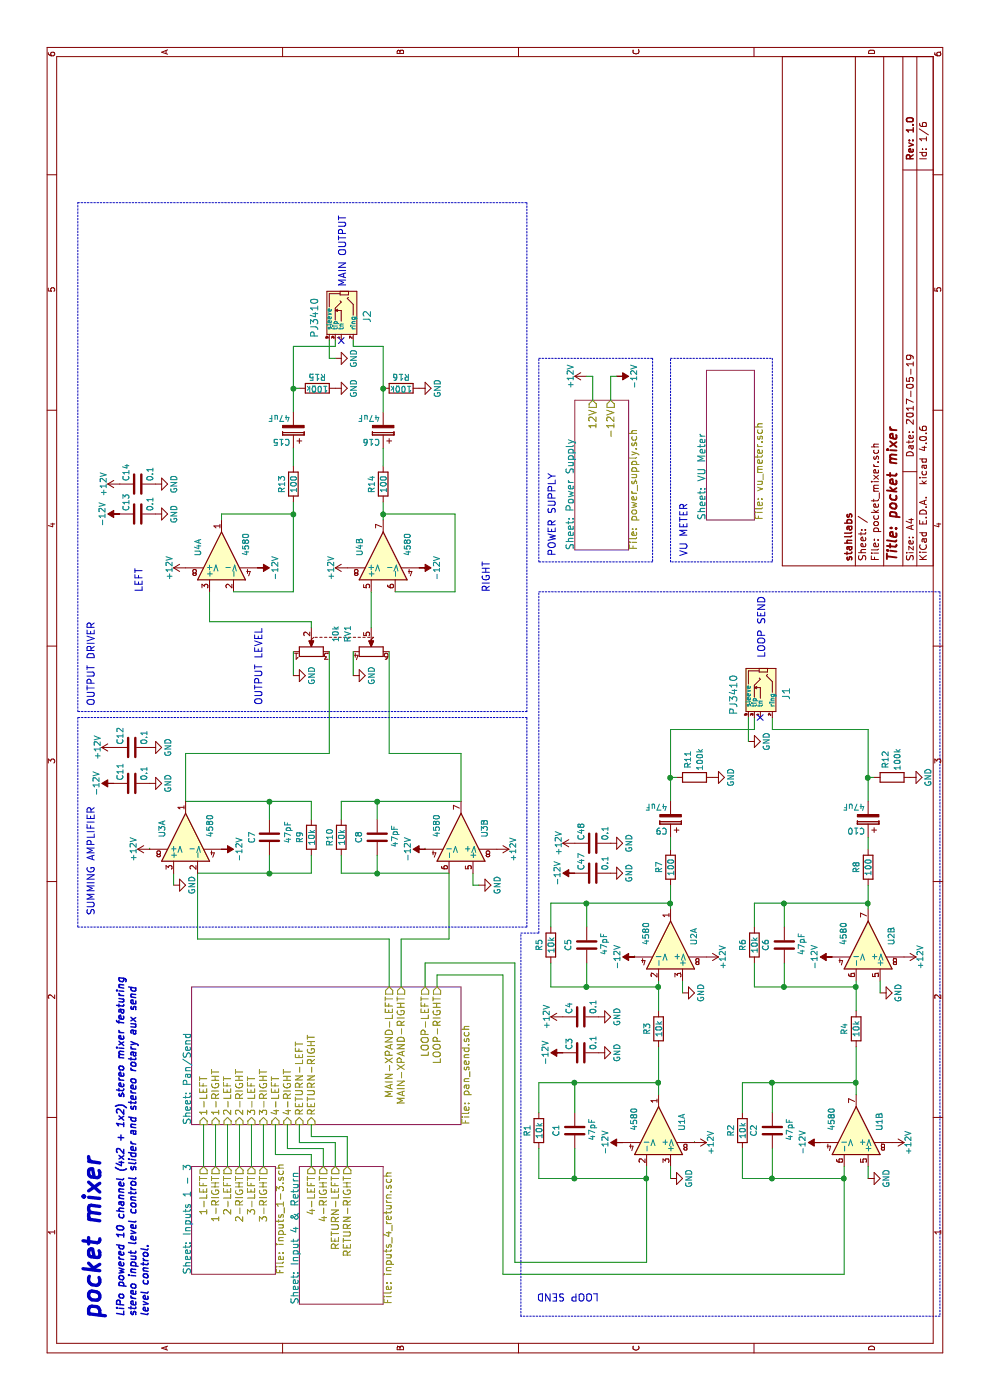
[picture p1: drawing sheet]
EESchema Schematic File Version 4
LIBS:pocket_mixer-cache
EELAYER 26 0
EELAYER END
$Descr A4 11693 8268
encoding utf-8
Sheet 1 6
Title "pocket mixer"
Date "2017-05-19"
Rev "1.0"
Comp "stahllabs"
Comment1 ""
Comment2 ""
Comment3 ""
Comment4 ""
$EndDescr
$Comp
L pocket_mixer-rescue:C C8
U 1 1
P 4700 3150
F 0 "C8" V 4850 3100 50  0000 L CNN
F 1 "47pF" V 4550 3050 50  0000 L CNN
F 2 "Capacitors_SMD:C_1206" H 4738 3000 50  0001 C CNN
F 3 "" H 4700 3150 50  0001 C CNN
	1    4700 3150
	0    -1   -1   0   
$EndComp
$Comp
L pocket_mixer-rescue:R R10
U 1 1
P 4700 2850
F 0 "R10" V 4600 2850 50  0000 C CNN
F 1 "10k" V 4700 2850 50  0000 C CNN
F 2 "Resistors_SMD:R_1206" V 4630 2850 50  0001 C CNN
F 3 "" H 4700 2850 50  0001 C CNN
	1    4700 2850
	0    1    1    0   
$EndComp
$Comp
L pocket_mixer-rescue:GND #PWR01
U 1 1
P 4300 4000
F 0 "#PWR01" H 4300 3750 50  0001 C CNN
F 1 "GND" H 4300 3850 50  0000 C CNN
F 2 "" H 4300 4000 50  0001 C CNN
F 3 "" H 4300 4000 50  0001 C CNN
	1    4300 4000
	1    0    0    -1  
$EndComp
Text Notes 4050 800  0    60   ~ 0
SUMMING AMPLIFIER
$Comp
L pocket_mixer-rescue:C C7
U 1 1
P 4700 2250
F 0 "C7" V 4550 2200 50  0000 L CNN
F 1 "47pF" V 4850 2200 50  0000 L CNN
F 2 "Capacitors_SMD:C_1206" H 4738 2100 50  0001 C CNN
F 3 "" H 4700 2250 50  0001 C CNN
	1    4700 2250
	0    1    1    0   
$EndComp
$Comp
L pocket_mixer-rescue:R R9
U 1 1
P 4700 2600
F 0 "R9" V 4600 2600 50  0000 C CNN
F 1 "10k" V 4700 2600 50  0000 C CNN
F 2 "Resistors_SMD:R_1206" V 4630 2600 50  0001 C CNN
F 3 "" H 4700 2600 50  0001 C CNN
	1    4700 2600
	0    1    1    0   
$EndComp
$Comp
L pocket_mixer-rescue:GND #PWR02
U 1 1
P 4300 1450
F 0 "#PWR02" H 4300 1200 50  0001 C CNN
F 1 "GND" H 4300 1300 50  0000 C CNN
F 2 "" H 4300 1450 50  0001 C CNN
F 3 "" H 4300 1450 50  0001 C CNN
	1    4300 1450
	1    0    0    -1  
$EndComp
$Comp
L pocket_mixer-rescue:GND #PWR03
U 1 1
P 5150 1250
F 0 "#PWR03" H 5150 1000 50  0001 C CNN
F 1 "GND" H 5150 1100 50  0000 C CNN
F 2 "" H 5150 1250 50  0001 C CNN
F 3 "" H 5150 1250 50  0001 C CNN
	1    5150 1250
	1    0    0    -1  
$EndComp
$Comp
L pocket_mixer-rescue:GND #PWR04
U 1 1
P 5450 1250
F 0 "#PWR04" H 5450 1000 50  0001 C CNN
F 1 "GND" H 5450 1100 50  0000 C CNN
F 2 "" H 5450 1250 50  0001 C CNN
F 3 "" H 5450 1250 50  0001 C CNN
	1    5450 1250
	1    0    0    -1  
$EndComp
$Comp
L pocket_mixer-rescue:C C11
U 1 1
P 5150 1100
F 0 "C11" H 5175 1200 50  0000 L CNN
F 1 "0.1" H 5175 1000 50  0000 L CNN
F 2 "Capacitors_SMD:C_1206" H 5188 950 50  0001 C CNN
F 3 "" H 5150 1100 50  0001 C CNN
	1    5150 1100
	1    0    0    -1  
$EndComp
$Comp
L pocket_mixer-rescue:C C12
U 1 1
P 5450 1100
F 0 "C12" H 5475 1200 50  0000 L CNN
F 1 "0.1" H 5475 1000 50  0000 L CNN
F 2 "Capacitors_SMD:C_1206" H 5488 950 50  0001 C CNN
F 3 "" H 5450 1100 50  0001 C CNN
	1    5450 1100
	1    0    0    -1  
$EndComp
Wire Wire Line
	4400 3750 3850 3750
Wire Wire Line
	4400 3950 4300 3950
Wire Wire Line
	4300 3950 4300 4000
Wire Wire Line
	4550 3150 4400 3150
Wire Wire Line
	4400 2850 4400 3150
Wire Wire Line
	4400 2850 4550 2850
Connection ~ 4400 3150
Wire Wire Line
	4850 3150 5000 3150
Wire Wire Line
	5000 2850 5000 3150
Wire Wire Line
	4850 2850 5000 2850
Connection ~ 5000 3150
Wire Notes Line
	3950 650  3950 4400
Wire Notes Line
	3950 4400 5700 4400
Wire Notes Line
	5700 4400 5700 650 
Wire Notes Line
	5700 650  3950 650 
Wire Wire Line
	4400 1650 4400 2250
Wire Wire Line
	4400 2250 4550 2250
Wire Wire Line
	4850 2250 5000 2250
Wire Wire Line
	5000 1550 5000 2250
Wire Wire Line
	5000 2600 4850 2600
Connection ~ 5000 2250
Wire Wire Line
	4400 2600 4550 2600
Connection ~ 4400 2250
Wire Wire Line
	4300 1450 4400 1450
Wire Wire Line
	3850 1650 4400 1650
$Sheet
S 1050 1600 900  700 
U 592186CB
F0 "Inputs 1 - 3" 60
F1 "inputs_1-3.sch" 60
F2 "1-LEFT" O R 1950 1700 60 
F3 "1-RIGHT" O R 1950 1800 60 
F4 "2-LEFT" O R 1950 1900 60 
F5 "2-RIGHT" O R 1950 2000 60 
F6 "3-LEFT" O R 1950 2100 60 
F7 "3-RIGHT" O R 1950 2200 60 
$EndSheet
$Sheet
S 2300 1600 1150 2250
U 591F6244
F0 "Pan/Send" 60
F1 "pan_send.sch" 60
F2 "1-RIGHT" I L 2300 1800 60 
F3 "1-LEFT" I L 2300 1700 60 
F4 "2-RIGHT" I L 2300 2000 60 
F5 "2-LEFT" I L 2300 1900 60 
F6 "3-RIGHT" I L 2300 2200 60 
F7 "3-LEFT" I L 2300 2100 60 
F8 "4-RIGHT" I L 2300 2400 60 
F9 "4-LEFT" I L 2300 2300 60 
F10 "LOOP-RIGHT" O R 3450 3650 60 
F11 "LOOP-LEFT" O R 3450 3550 60 
F12 "MAIN-XPAND-RIGHT" O R 3450 3350 60 
F13 "MAIN-XPAND-LEFT" O R 3450 3250 60 
F14 "RETURN-RIGHT" I L 2300 2600 60 
F15 "RETURN-LEFT" I L 2300 2500 60 
$EndSheet
Wire Wire Line
	1950 1700 2300 1700
Wire Wire Line
	1950 1800 2300 1800
Wire Wire Line
	1950 1900 2300 1900
Wire Wire Line
	1950 2000 2300 2000
Wire Wire Line
	1950 2100 2300 2100
Wire Wire Line
	1950 2200 2300 2200
$Sheet
S 800  2500 1150 700 
U 5923A7E9
F0 "Input 4 & Return" 60
F1 "inputs_4_return.sch" 60
F2 "4-LEFT" O R 1950 2600 60 
F3 "4-RIGHT" O R 1950 2700 60 
F4 "RETURN-LEFT" O R 1950 2800 60 
F5 "RETURN-RIGHT" O R 1950 2900 60 
$EndSheet
Wire Wire Line
	1950 2600 2050 2600
Wire Wire Line
	2050 2600 2050 2300
Wire Wire Line
	2050 2300 2300 2300
Wire Wire Line
	1950 2700 2100 2700
Wire Wire Line
	2100 2700 2100 2400
Wire Wire Line
	2100 2400 2300 2400
Wire Wire Line
	1950 2800 2150 2800
Wire Wire Line
	2150 2800 2150 2500
Wire Wire Line
	2150 2500 2300 2500
Wire Wire Line
	1950 2900 2200 2900
Wire Wire Line
	2200 2900 2200 2600
Wire Wire Line
	2200 2600 2300 2600
Wire Wire Line
	3850 3250 3850 1650
Wire Wire Line
	3450 3350 3850 3350
Wire Wire Line
	3450 3250 3850 3250
Wire Wire Line
	3850 3350 3850 3750
Wire Wire Line
	5000 1550 5400 1550
Wire Wire Line
	5000 3850 5400 3850
$Comp
L pocket_mixer-rescue:POT_Dual RV1
U 1 1
P 6350 2850
F 0 "RV1" V 6400 2900 50  0000 C CNN
F 1 "10k" V 6300 2900 50  0000 C CNN
F 2 "stahllabs:RS451121400A" H 6600 2775 50  0001 C CNN
F 3 "" H 6600 2775 50  0001 C CNN
	1    6350 2850
	0    1    1    0   
$EndComp
$Comp
L pocket_mixer-rescue:C C13
U 1 1
P 7400 1150
F 0 "C13" H 7425 1250 50  0000 L CNN
F 1 "0.1" H 7425 1050 50  0000 L CNN
F 2 "Capacitors_SMD:C_1206" H 7438 1000 50  0001 C CNN
F 3 "" H 7400 1150 50  0001 C CNN
	1    7400 1150
	1    0    0    -1  
$EndComp
$Comp
L pocket_mixer-rescue:C C14
U 1 1
P 7650 1150
F 0 "C14" H 7675 1250 50  0000 L CNN
F 1 "0.1" H 7675 1050 50  0000 L CNN
F 2 "Capacitors_SMD:C_1206" H 7688 1000 50  0001 C CNN
F 3 "" H 7650 1150 50  0001 C CNN
	1    7650 1150
	1    0    0    -1  
$EndComp
$Comp
L pocket_mixer-rescue:GND #PWR05
U 1 1
P 7400 1300
F 0 "#PWR05" H 7400 1050 50  0001 C CNN
F 1 "GND" H 7400 1150 50  0000 C CNN
F 2 "" H 7400 1300 50  0001 C CNN
F 3 "" H 7400 1300 50  0001 C CNN
	1    7400 1300
	1    0    0    -1  
$EndComp
$Comp
L pocket_mixer-rescue:GND #PWR06
U 1 1
P 7650 1300
F 0 "#PWR06" H 7650 1050 50  0001 C CNN
F 1 "GND" H 7650 1150 50  0000 C CNN
F 2 "" H 7650 1300 50  0001 C CNN
F 3 "" H 7650 1300 50  0001 C CNN
	1    7650 1300
	1    0    0    -1  
$EndComp
Text Notes 9300 2900 0    60   ~ 0
MAIN OUTPUT
Wire Notes Line
	5750 650  10000 650 
Wire Notes Line
	10000 650  10000 4400
Wire Notes Line
	10000 4400 5750 4400
Wire Notes Line
	5750 4400 5750 650 
Text Notes 5800 800  0    60   ~ 0
OUTPUT DRIVER
Text Notes 700  1250 0    60   Italic 12
LiPo powered 10 channel (4x2 + 1x2) stereo mixer featuring\nstereo input level control slider and stereo rotary aux send\nlevel control.
Text Notes 2050 850  2    139  Italic 28
pocket mixer
$Comp
L pocket_mixer-rescue:4558 U1
U 1 1
P 2250 5500
F 0 "U1" H 2250 5700 50  0000 L CNN
F 1 "4580" H 2250 5300 50  0000 L CNN
F 2 "Housings_SOIC:SOIC-8_3.9x4.9mm_Pitch1.27mm" H 2250 5500 50  0001 C CNN
F 3 "" H 2250 5500 50  0001 C CNN
F 4 "NJM4580E-TE1" H 2250 5500 60  0001 C CNN "MFN"
	1    2250 5500
	1    0    0    1   
$EndComp
$Comp
L pocket_mixer-rescue:C C1
U 1 1
P 2250 4800
F 0 "C1" V 2400 4750 50  0000 L CNN
F 1 "47pF" V 2100 4700 50  0000 L CNN
F 2 "Capacitors_SMD:C_1206" H 2288 4650 50  0001 C CNN
F 3 "" H 2250 4800 50  0001 C CNN
	1    2250 4800
	0    -1   -1   0   
$EndComp
$Comp
L pocket_mixer-rescue:R R1
U 1 1
P 2250 4500
F 0 "R1" V 2150 4500 50  0000 C CNN
F 1 "10k" V 2250 4500 50  0000 C CNN
F 2 "Resistors_SMD:R_1206" V 2180 4500 50  0001 C CNN
F 3 "" H 2250 4500 50  0001 C CNN
	1    2250 4500
	0    1    1    0   
$EndComp
Wire Wire Line
	1150 5400 1850 5400
Wire Wire Line
	1850 4500 1850 4800
Wire Wire Line
	1850 4800 2100 4800
Wire Wire Line
	2550 5500 2650 5500
Wire Wire Line
	2650 4500 2650 4800
Wire Wire Line
	2650 4800 2400 4800
Wire Wire Line
	2100 4500 1850 4500
Connection ~ 1850 4800
Wire Wire Line
	2400 4500 2650 4500
Connection ~ 2650 4800
$Comp
L pocket_mixer-rescue:GND #PWR07
U 1 1
P 1850 5600
F 0 "#PWR07" H 1850 5350 50  0001 C CNN
F 1 "GND" H 1850 5450 50  0000 C CNN
F 2 "" H 1850 5600 50  0001 C CNN
F 3 "" H 1850 5600 50  0001 C CNN
	1    1850 5600
	1    0    0    -1  
$EndComp
Wire Wire Line
	1950 5600 1850 5600
Connection ~ 1850 5400
$Comp
L pocket_mixer-rescue:R R3
U 1 1
P 3100 5500
F 0 "R3" V 3000 5500 50  0000 C CNN
F 1 "10k" V 3100 5500 50  0000 C CNN
F 2 "Resistors_SMD:R_1206" V 3030 5500 50  0001 C CNN
F 3 "" H 3100 5500 50  0001 C CNN
	1    3100 5500
	0    1    1    0   
$EndComp
Connection ~ 2650 5500
$Comp
L pocket_mixer-rescue:4558 U1
U 2 1
P 2250 7150
F 0 "U1" H 2250 7350 50  0000 L CNN
F 1 "4580" H 2250 6950 50  0000 L CNN
F 2 "Housings_SOIC:SOIC-8_3.9x4.9mm_Pitch1.27mm" H 2250 7150 50  0001 C CNN
F 3 "" H 2250 7150 50  0001 C CNN
F 4 "NJM4580E-TE1" H 2250 7150 60  0001 C CNN "MFN"
	2    2250 7150
	1    0    0    1   
$EndComp
$Comp
L pocket_mixer-rescue:GND #PWR08
U 1 1
P 1850 7250
F 0 "#PWR08" H 1850 7000 50  0001 C CNN
F 1 "GND" H 1850 7100 50  0000 C CNN
F 2 "" H 1850 7250 50  0001 C CNN
F 3 "" H 1850 7250 50  0001 C CNN
	1    1850 7250
	1    0    0    -1  
$EndComp
Wire Wire Line
	1950 7250 1850 7250
Wire Wire Line
	1050 7050 1850 7050
$Comp
L pocket_mixer-rescue:C C2
U 1 1
P 2250 6450
F 0 "C2" V 2400 6400 50  0000 L CNN
F 1 "47pF" V 2100 6350 50  0000 L CNN
F 2 "Capacitors_SMD:C_1206" H 2288 6300 50  0001 C CNN
F 3 "" H 2250 6450 50  0001 C CNN
	1    2250 6450
	0    -1   -1   0   
$EndComp
$Comp
L pocket_mixer-rescue:R R2
U 1 1
P 2250 6200
F 0 "R2" V 2150 6200 50  0000 C CNN
F 1 "10k" V 2250 6200 50  0000 C CNN
F 2 "Resistors_SMD:R_1206" V 2180 6200 50  0001 C CNN
F 3 "" H 2250 6200 50  0001 C CNN
	1    2250 6200
	0    1    1    0   
$EndComp
Wire Wire Line
	1850 6200 1850 6450
Wire Wire Line
	1850 6450 2100 6450
Connection ~ 1850 7050
Wire Wire Line
	1850 6200 2100 6200
Connection ~ 1850 6450
Wire Wire Line
	2400 6200 2650 6200
Wire Wire Line
	2650 6200 2650 6450
Wire Wire Line
	2550 7150 2650 7150
Wire Wire Line
	2400 6450 2650 6450
Connection ~ 2650 6450
$Comp
L pocket_mixer-rescue:R R4
U 1 1
P 3100 7150
F 0 "R4" V 3000 7150 50  0000 C CNN
F 1 "10k" V 3100 7150 50  0000 C CNN
F 2 "Resistors_SMD:R_1206" V 3030 7150 50  0001 C CNN
F 3 "" H 3100 7150 50  0001 C CNN
	1    3100 7150
	0    1    1    0   
$EndComp
Connection ~ 2650 7150
$Comp
L pocket_mixer-rescue:GND #PWR09
U 1 1
P 2900 5000
F 0 "#PWR09" H 2900 4750 50  0001 C CNN
F 1 "GND" H 2900 4850 50  0000 C CNN
F 2 "" H 2900 5000 50  0001 C CNN
F 3 "" H 2900 5000 50  0001 C CNN
	1    2900 5000
	1    0    0    -1  
$EndComp
$Comp
L pocket_mixer-rescue:GND #PWR010
U 1 1
P 3200 5000
F 0 "#PWR010" H 3200 4750 50  0001 C CNN
F 1 "GND" H 3200 4850 50  0000 C CNN
F 2 "" H 3200 5000 50  0001 C CNN
F 3 "" H 3200 5000 50  0001 C CNN
	1    3200 5000
	1    0    0    -1  
$EndComp
$Comp
L pocket_mixer-rescue:C C3
U 1 1
P 2900 4850
F 0 "C3" H 2925 4950 50  0000 L CNN
F 1 "0.1" H 2925 4750 50  0000 L CNN
F 2 "Capacitors_SMD:C_1206" H 2938 4700 50  0001 C CNN
F 3 "" H 2900 4850 50  0001 C CNN
	1    2900 4850
	1    0    0    -1  
$EndComp
$Comp
L pocket_mixer-rescue:C C4
U 1 1
P 3200 4850
F 0 "C4" H 3225 4950 50  0000 L CNN
F 1 "0.1" H 3225 4750 50  0000 L CNN
F 2 "Capacitors_SMD:C_1206" H 3238 4700 50  0001 C CNN
F 3 "" H 3200 4850 50  0001 C CNN
	1    3200 4850
	1    0    0    -1  
$EndComp
Wire Wire Line
	3450 3550 3650 3550
Wire Wire Line
	3650 3550 3650 4300
Wire Wire Line
	3650 4300 1150 4300
Wire Wire Line
	1150 4300 1150 5400
Wire Wire Line
	3450 3650 3550 3650
Wire Wire Line
	3550 3650 3550 4200
Wire Wire Line
	3550 4200 1050 4200
Wire Wire Line
	1050 4200 1050 7050
$Comp
L pocket_mixer-rescue:4558 U2
U 1 1
P 3800 5600
F 0 "U2" H 3800 5800 50  0000 L CNN
F 1 "4580" H 3800 5400 50  0000 L CNN
F 2 "Housings_SOIC:SOIC-8_3.9x4.9mm_Pitch1.27mm" H 3800 5600 50  0001 C CNN
F 3 "" H 3800 5600 50  0001 C CNN
F 4 "NJM4580E-TE1" H 3800 5600 60  0001 C CNN "MFN"
	1    3800 5600
	1    0    0    1   
$EndComp
Wire Wire Line
	3250 5500 3450 5500
$Comp
L pocket_mixer-rescue:GND #PWR011
U 1 1
P 3400 5700
F 0 "#PWR011" H 3400 5450 50  0001 C CNN
F 1 "GND" H 3400 5550 50  0000 C CNN
F 2 "" H 3400 5700 50  0001 C CNN
F 3 "" H 3400 5700 50  0001 C CNN
	1    3400 5700
	1    0    0    -1  
$EndComp
Wire Wire Line
	3400 5700 3500 5700
$Comp
L pocket_mixer-rescue:C C5
U 1 1
P 3800 4900
F 0 "C5" V 3950 4850 50  0000 L CNN
F 1 "47pF" V 3650 4800 50  0000 L CNN
F 2 "Capacitors_SMD:C_1206" H 3838 4750 50  0001 C CNN
F 3 "" H 3800 4900 50  0001 C CNN
	1    3800 4900
	0    -1   -1   0   
$EndComp
$Comp
L pocket_mixer-rescue:R R5
U 1 1
P 3800 4600
F 0 "R5" V 3700 4600 50  0000 C CNN
F 1 "10k" V 3800 4600 50  0000 C CNN
F 2 "Resistors_SMD:R_1206" V 3730 4600 50  0001 C CNN
F 3 "" H 3800 4600 50  0001 C CNN
	1    3800 4600
	0    1    1    0   
$EndComp
Wire Wire Line
	3450 4600 3450 4900
Wire Wire Line
	3450 4900 3650 4900
Connection ~ 3450 5500
Wire Wire Line
	3450 4600 3650 4600
Connection ~ 3450 4900
Wire Wire Line
	3950 4900 4150 4900
Wire Wire Line
	4150 4600 4150 4900
Wire Wire Line
	3950 4600 4150 4600
Connection ~ 4150 4900
$Comp
L pocket_mixer-rescue:4558 U2
U 2 1
P 3800 7250
F 0 "U2" H 3800 7450 50  0000 L CNN
F 1 "4580" H 3800 7050 50  0000 L CNN
F 2 "Housings_SOIC:SOIC-8_3.9x4.9mm_Pitch1.27mm" H 3800 7250 50  0001 C CNN
F 3 "" H 3800 7250 50  0001 C CNN
F 4 "NJM4580E-TE1" H 3800 7250 60  0001 C CNN "MFN"
	2    3800 7250
	1    0    0    1   
$EndComp
Wire Wire Line
	3250 7150 3450 7150
$Comp
L pocket_mixer-rescue:GND #PWR012
U 1 1
P 3400 7350
F 0 "#PWR012" H 3400 7100 50  0001 C CNN
F 1 "GND" H 3400 7200 50  0000 C CNN
F 2 "" H 3400 7350 50  0001 C CNN
F 3 "" H 3400 7350 50  0001 C CNN
	1    3400 7350
	1    0    0    -1  
$EndComp
Wire Wire Line
	3500 7350 3400 7350
$Comp
L pocket_mixer-rescue:C C6
U 1 1
P 3800 6550
F 0 "C6" V 3950 6500 50  0000 L CNN
F 1 "47pF" V 3650 6450 50  0000 L CNN
F 2 "Capacitors_SMD:C_1206" H 3838 6400 50  0001 C CNN
F 3 "" H 3800 6550 50  0001 C CNN
	1    3800 6550
	0    -1   -1   0   
$EndComp
$Comp
L pocket_mixer-rescue:R R6
U 1 1
P 3800 6300
F 0 "R6" V 3700 6300 50  0000 C CNN
F 1 "10k" V 3800 6300 50  0000 C CNN
F 2 "Resistors_SMD:R_1206" V 3730 6300 50  0001 C CNN
F 3 "" H 3800 6300 50  0001 C CNN
	1    3800 6300
	0    1    1    0   
$EndComp
Wire Wire Line
	3450 6300 3450 6550
Wire Wire Line
	3450 6550 3650 6550
Connection ~ 3450 7150
Wire Wire Line
	3950 6550 4150 6550
Wire Wire Line
	4150 6300 4150 6550
Wire Wire Line
	3450 6300 3650 6300
Connection ~ 3450 6550
Wire Wire Line
	4150 6300 3950 6300
Connection ~ 4150 6550
Connection ~ 4150 5600
Wire Wire Line
	4100 5600 4150 5600
$Comp
L pocket_mixer-rescue:R R11
U 1 1
P 5200 5800
F 0 "R11" H 5050 5750 50  0000 C CNN
F 1 "100k" H 5050 5850 50  0000 C CNN
F 2 "Resistors_SMD:R_1206" V 5130 5800 50  0001 C CNN
F 3 "" H 5200 5800 50  0001 C CNN
	1    5200 5800
	-1   0    0    1   
$EndComp
$Comp
L pocket_mixer-rescue:R R12
U 1 1
P 5200 7450
F 0 "R12" H 5050 7400 50  0000 C CNN
F 1 "100k" H 5050 7500 50  0000 C CNN
F 2 "Resistors_SMD:R_1206" V 5130 7450 50  0001 C CNN
F 3 "" H 5200 7450 50  0001 C CNN
	1    5200 7450
	-1   0    0    1   
$EndComp
Wire Wire Line
	5000 5600 5200 5600
Wire Wire Line
	5200 5600 5200 5650
Wire Wire Line
	5200 7300 5200 7250
Wire Wire Line
	5000 7250 5200 7250
$Comp
L pocket_mixer-rescue:GND #PWR013
U 1 1
P 5200 5950
F 0 "#PWR013" H 5200 5700 50  0001 C CNN
F 1 "GND" H 5200 5800 50  0000 C CNN
F 2 "" H 5200 5950 50  0001 C CNN
F 3 "" H 5200 5950 50  0001 C CNN
	1    5200 5950
	1    0    0    -1  
$EndComp
$Comp
L pocket_mixer-rescue:GND #PWR014
U 1 1
P 5200 7600
F 0 "#PWR014" H 5200 7350 50  0001 C CNN
F 1 "GND" H 5200 7450 50  0000 C CNN
F 2 "" H 5200 7600 50  0001 C CNN
F 3 "" H 5200 7600 50  0001 C CNN
	1    5200 7600
	1    0    0    -1  
$EndComp
$Comp
L pocket_mixer-rescue:R R7
U 1 1
P 4450 5600
F 0 "R7" V 4350 5600 50  0000 C CNN
F 1 "100" V 4450 5600 50  0000 C CNN
F 2 "Resistors_SMD:R_1206" V 4380 5600 50  0001 C CNN
F 3 "" H 4450 5600 50  0001 C CNN
	1    4450 5600
	0    1    1    0   
$EndComp
Connection ~ 5200 5600
Connection ~ 5200 7250
Text Notes 6200 6400 0    60   ~ 0
LOOP SEND
Wire Wire Line
	5600 6450 5700 6450
Wire Wire Line
	5600 7250 5600 6450
$Comp
L pocket_mixer-rescue:GND #PWR015
U 1 1
P 5500 6250
F 0 "#PWR015" H 5500 6000 50  0001 C CNN
F 1 "GND" H 5500 6100 50  0000 C CNN
F 2 "" H 5500 6250 50  0001 C CNN
F 3 "" H 5500 6250 50  0001 C CNN
	1    5500 6250
	1    0    0    -1  
$EndComp
Wire Wire Line
	5700 6300 5600 6300
Wire Wire Line
	5600 6300 5600 5600
Connection ~ 4150 7250
$Comp
L pocket_mixer-rescue:PJ3410 J2
U 1 1
P 8850 2850
F 0 "J2" H 8650 3070 60  0000 C CNN
F 1 "PJ3410" H 8660 2630 60  0000 C CNN
F 2 "stahllabs:PJ3410" H 8880 3155 60  0001 C CNN
F 3 "https://www.thonk.co.uk/shop/pj3410/" H 8650 2550 21  0001 C BIN
	1    8850 2850
	-1   0    0    1   
$EndComp
$Comp
L pocket_mixer-rescue:PJ3410 J1
U 1 1
P 5700 6350
F 0 "J1" H 5500 6570 60  0000 C CNN
F 1 "PJ3410" H 5510 6130 60  0000 C CNN
F 2 "stahllabs:PJ3410" H 5730 6655 60  0001 C CNN
F 3 "https://www.thonk.co.uk/shop/pj3410/" H 5500 6050 21  0001 C BIN
	1    5700 6350
	-1   0    0    1   
$EndComp
$Comp
L pocket_mixer-rescue:4558 U3
U 2 1
P 4700 3850
F 0 "U3" H 4700 4050 50  0000 L CNN
F 1 "4580" H 4700 3650 50  0000 L CNN
F 2 "Housings_SOIC:SOIC-8_3.9x4.9mm_Pitch1.27mm" H 4700 3850 50  0001 C CNN
F 3 "" H 4700 3850 50  0001 C CNN
F 4 "NJM4580E-TE1" H 4700 3850 60  0001 C CNN "MFN"
	2    4700 3850
	1    0    0    1   
$EndComp
$Comp
L pocket_mixer-rescue:4558 U3
U 1 1
P 4700 1550
F 0 "U3" H 4700 1750 50  0000 L CNN
F 1 "4580" H 4700 1350 50  0000 L CNN
F 2 "Housings_SOIC:SOIC-8_3.9x4.9mm_Pitch1.27mm" H 4700 1550 50  0001 C CNN
F 3 "" H 4700 1550 50  0001 C CNN
F 4 "NJM4580E-TE1" H 4700 1550 60  0001 C CNN "MFN"
	1    4700 1550
	1    0    0    -1  
$EndComp
$Comp
L pocket_mixer-rescue:4558 U4
U 1 1
P 7050 1850
F 0 "U4" H 7050 2050 50  0000 L CNN
F 1 "4580" H 7050 1650 50  0000 L CNN
F 2 "Housings_SOIC:SOIC-8_3.9x4.9mm_Pitch1.27mm" H 7050 1850 50  0001 C CNN
F 3 "" H 7050 1850 50  0001 C CNN
F 4 "NJM4580E-TE1" H 7050 1850 60  0001 C CNN "MFN"
	1    7050 1850
	1    0    0    -1  
$EndComp
$Comp
L pocket_mixer-rescue:4558 U4
U 2 1
P 7050 3200
F 0 "U4" H 7050 3400 50  0000 L CNN
F 1 "4580" H 7050 3000 50  0000 L CNN
F 2 "Housings_SOIC:SOIC-8_3.9x4.9mm_Pitch1.27mm" H 7050 3200 50  0001 C CNN
F 3 "" H 7050 3200 50  0001 C CNN
F 4 "NJM4580E-TE1" H 7050 3200 60  0001 C CNN "MFN"
	2    7050 3200
	1    0    0    -1  
$EndComp
Wire Wire Line
	5400 1550 5400 2750
Wire Wire Line
	5400 2750 6250 2750
Wire Wire Line
	6050 2450 6250 2450
$Comp
L pocket_mixer-rescue:GND #PWR016
U 1 1
P 6050 2450
F 0 "#PWR016" H 6050 2200 50  0001 C CNN
F 1 "GND" H 6050 2300 50  0000 C CNN
F 2 "" H 6050 2450 50  0001 C CNN
F 3 "" H 6050 2450 50  0001 C CNN
	1    6050 2450
	1    0    0    -1  
$EndComp
Wire Wire Line
	6500 1750 6750 1750
$Comp
L pocket_mixer-rescue:R R13
U 1 1
P 7650 2450
F 0 "R13" V 7550 2450 50  0000 C CNN
F 1 "100" V 7650 2450 50  0000 C CNN
F 2 "Resistors_SMD:R_1206" V 7580 2450 50  0001 C CNN
F 3 "" H 7650 2450 50  0001 C CNN
	1    7650 2450
	0    1    1    0   
$EndComp
$Comp
L pocket_mixer-rescue:CP C15
U 1 1
P 8100 2450
F 0 "C15" H 8125 2550 50  0000 L CNN
F 1 "47uF" H 8125 2350 50  0000 L CNN
F 2 "Capacitors_SMD:CP_Elec_5x5.8" H 8138 2300 50  0001 C CNN
F 3 "" H 8100 2450 50  0001 C CNN
	1    8100 2450
	0    -1   -1   0   
$EndComp
$Comp
L pocket_mixer-rescue:R R15
U 1 1
P 8450 2650
F 0 "R15" V 8350 2650 50  0000 C CNN
F 1 "100k" V 8450 2650 50  0000 C CNN
F 2 "Resistors_SMD:R_1206" V 8380 2650 50  0001 C CNN
F 3 "" H 8450 2650 50  0001 C CNN
	1    8450 2650
	-1   0    0    1   
$EndComp
$Comp
L pocket_mixer-rescue:GND #PWR017
U 1 1
P 8450 2800
F 0 "#PWR017" H 8450 2550 50  0001 C CNN
F 1 "GND" H 8450 2650 50  0000 C CNN
F 2 "" H 8450 2800 50  0001 C CNN
F 3 "" H 8450 2800 50  0001 C CNN
	1    8450 2800
	1    0    0    -1  
$EndComp
Text Notes 6450 2200 2    60   ~ 0
OUTPUT LEVEL
Wire Wire Line
	7950 2450 7800 2450
Wire Wire Line
	8250 2450 8450 2450
Wire Wire Line
	8800 2450 8800 2800
Wire Wire Line
	8800 2800 8850 2800
Text Notes 6750 1200 0    60   ~ 0
LEFT
Wire Wire Line
	6050 2950 6250 2950
$Comp
L pocket_mixer-rescue:GND #PWR018
U 1 1
P 6050 2950
F 0 "#PWR018" H 6050 2700 50  0001 C CNN
F 1 "GND" H 6050 2800 50  0000 C CNN
F 2 "" H 6050 2950 50  0001 C CNN
F 3 "" H 6050 2950 50  0001 C CNN
	1    6050 2950
	1    0    0    -1  
$EndComp
Wire Wire Line
	5400 3850 5400 3250
Wire Wire Line
	5400 3250 6250 3250
Wire Wire Line
	6450 3100 6750 3100
Wire Wire Line
	6750 3300 6750 3800
Wire Wire Line
	7350 3200 7400 3200
$Comp
L pocket_mixer-rescue:R R14
U 1 1
P 7650 3200
F 0 "R14" V 7550 3200 50  0000 C CNN
F 1 "100" V 7650 3200 50  0000 C CNN
F 2 "Resistors_SMD:R_1206" V 7580 3200 50  0001 C CNN
F 3 "" H 7650 3200 50  0001 C CNN
	1    7650 3200
	0    1    1    0   
$EndComp
$Comp
L pocket_mixer-rescue:CP C16
U 1 1
P 8100 3200
F 0 "C16" H 8125 3300 50  0000 L CNN
F 1 "47uF" H 8125 3100 50  0000 L CNN
F 2 "Capacitors_SMD:CP_Elec_5x5.8" H 8138 3050 50  0001 C CNN
F 3 "" H 8100 3200 50  0001 C CNN
	1    8100 3200
	0    -1   -1   0   
$EndComp
$Comp
L pocket_mixer-rescue:R R16
U 1 1
P 8450 3350
F 0 "R16" V 8350 3350 50  0000 C CNN
F 1 "100k" V 8450 3350 50  0000 C CNN
F 2 "Resistors_SMD:R_1206" V 8380 3350 50  0001 C CNN
F 3 "" H 8450 3350 50  0001 C CNN
	1    8450 3350
	-1   0    0    1   
$EndComp
Wire Wire Line
	7800 3200 7950 3200
Wire Wire Line
	8250 3200 8450 3200
$Comp
L pocket_mixer-rescue:GND #PWR019
U 1 1
P 8450 3500
F 0 "#PWR019" H 8450 3250 50  0001 C CNN
F 1 "GND" H 8450 3350 50  0000 C CNN
F 2 "" H 8450 3500 50  0001 C CNN
F 3 "" H 8450 3500 50  0001 C CNN
	1    8450 3500
	1    0    0    -1  
$EndComp
Wire Wire Line
	8800 3200 8800 2950
Wire Wire Line
	8800 2950 8850 2950
Connection ~ 8450 3200
Wire Wire Line
	6500 1750 6500 2600
Wire Wire Line
	6500 2600 6450 2600
Text Notes 6750 4100 0    60   ~ 0
RIGHT
Wire Wire Line
	6750 1950 6750 2450
Wire Wire Line
	6750 2450 7400 2450
Wire Wire Line
	6750 3800 7400 3800
Wire Wire Line
	7400 3800 7400 3200
Connection ~ 7400 3200
Wire Wire Line
	7400 2450 7400 1850
Wire Wire Line
	7400 1850 7350 1850
Connection ~ 7400 2450
$Comp
L pocket_mixer-rescue:CP C9
U 1 1
P 4850 5600
F 0 "C9" H 4875 5700 50  0000 L CNN
F 1 "47uF" H 4875 5500 50  0000 L CNN
F 2 "Capacitors_SMD:CP_Elec_5x5.8" H 4888 5450 50  0001 C CNN
F 3 "" H 4850 5600 50  0001 C CNN
	1    4850 5600
	0    -1   -1   0   
$EndComp
Wire Wire Line
	4600 5600 4700 5600
$Comp
L pocket_mixer-rescue:CP C10
U 1 1
P 4850 7250
F 0 "C10" H 4875 7350 50  0000 L CNN
F 1 "47uF" H 4875 7150 50  0000 L CNN
F 2 "Capacitors_SMD:CP_Elec_5x5.8" H 4888 7100 50  0001 C CNN
F 3 "" H 4850 7250 50  0001 C CNN
	1    4850 7250
	0    -1   -1   0   
$EndComp
$Comp
L pocket_mixer-rescue:R R8
U 1 1
P 4450 7250
F 0 "R8" V 4350 7250 50  0000 C CNN
F 1 "100" V 4450 7250 50  0000 C CNN
F 2 "Resistors_SMD:R_1206" V 4380 7250 50  0001 C CNN
F 3 "" H 4450 7250 50  0001 C CNN
	1    4450 7250
	0    1    1    0   
$EndComp
Wire Wire Line
	4600 7250 4700 7250
Wire Wire Line
	4100 7250 4150 7250
Wire Wire Line
	5500 6250 5700 6250
$Comp
L pocket_mixer-rescue:GND #PWR020
U 1 1
P 8700 2800
F 0 "#PWR020" H 8700 2550 50  0001 C CNN
F 1 "GND" H 8700 2650 50  0000 C CNN
F 2 "" H 8700 2800 50  0001 C CNN
F 3 "" H 8700 2800 50  0001 C CNN
	1    8700 2800
	1    0    0    -1  
$EndComp
Wire Wire Line
	8700 2800 8700 2750
Wire Wire Line
	8700 2750 8850 2750
Wire Wire Line
	8450 2500 8450 2450
Connection ~ 8450 2450
NoConn ~ 5700 6350
NoConn ~ 8850 2850
Wire Notes Line
	700  4350 3900 4350
Wire Notes Line
	3900 4350 3900 4500
Wire Notes Line
	3900 4500 6750 4500
Wire Notes Line
	6750 4500 6750 7850
Wire Notes Line
	6750 7850 700  7850
Wire Notes Line
	700  7850 700  4350
Text Notes 900  5000 1    60   ~ 0
LOOP SEND
$Comp
L pocket_mixer-rescue:C C47
U 1 1
P 4400 4950
F 0 "C47" H 4425 5050 50  0000 L CNN
F 1 "0.1" H 4425 4850 50  0000 L CNN
F 2 "Capacitors_SMD:C_1206" H 4438 4800 50  0001 C CNN
F 3 "" H 4400 4950 50  0001 C CNN
	1    4400 4950
	1    0    0    -1  
$EndComp
$Comp
L pocket_mixer-rescue:C C48
U 1 1
P 4650 4950
F 0 "C48" H 4675 5050 50  0000 L CNN
F 1 "0.1" H 4675 4850 50  0000 L CNN
F 2 "Capacitors_SMD:C_1206" H 4688 4800 50  0001 C CNN
F 3 "" H 4650 4950 50  0001 C CNN
	1    4650 4950
	1    0    0    -1  
$EndComp
$Comp
L pocket_mixer-rescue:GND #PWR021
U 1 1
P 4400 5100
F 0 "#PWR021" H 4400 4850 50  0001 C CNN
F 1 "GND" H 4400 4950 50  0000 C CNN
F 2 "" H 4400 5100 50  0001 C CNN
F 3 "" H 4400 5100 50  0001 C CNN
	1    4400 5100
	1    0    0    -1  
$EndComp
$Comp
L pocket_mixer-rescue:GND #PWR022
U 1 1
P 4650 5100
F 0 "#PWR022" H 4650 4850 50  0001 C CNN
F 1 "GND" H 4650 4950 50  0000 C CNN
F 2 "" H 4650 5100 50  0001 C CNN
F 3 "" H 4650 5100 50  0001 C CNN
	1    4650 5100
	1    0    0    -1  
$EndComp
$Sheet
S 7100 4800 1250 450 
U 5940313F
F0 "Power Supply" 60
F1 "power_supply.sch" 60
F2 "12V" O R 8350 4950 60 
F3 "-12V" O R 8350 5100 60 
$EndSheet
Wire Notes Line
	7000 4500 8700 4500
Wire Notes Line
	8700 4500 8700 5450
Wire Notes Line
	8700 5450 7000 5450
Wire Notes Line
	7000 5450 7000 4500
Text Notes 7050 4650 0    60   ~ 0
POWER SUPPLY
$Comp
L pocket_mixer-rescue:-12V #PWR47
U 1 1
P 8550 5150
F 0 "#PWR47" H 8550 5250 50  0001 C CNN
F 1 "-12V" H 8550 5300 50  0000 C CNN
F 2 "" H 8550 5150 50  0001 C CNN
F 3 "" H 8550 5150 50  0001 C CNN
	1    8550 5150
	-1   0    0    1   
$EndComp
Wire Wire Line
	8350 5100 8550 5100
Wire Wire Line
	8550 5100 8550 5150
$Comp
L pocket_mixer-rescue:+12V #PWR023
U 1 1
P 8550 4900
F 0 "#PWR023" H 8550 4750 50  0001 C CNN
F 1 "+12V" H 8550 5040 50  0000 C CNN
F 2 "" H 8550 4900 50  0001 C CNN
F 3 "" H 8550 4900 50  0001 C CNN
	1    8550 4900
	1    0    0    -1  
$EndComp
Wire Wire Line
	8350 4950 8550 4950
Wire Wire Line
	8550 4950 8550 4900
$Comp
L pocket_mixer-rescue:-12V #PWR39
U 1 1
P 6950 3500
F 0 "#PWR39" H 6950 3600 50  0001 C CNN
F 1 "-12V" H 6950 3650 50  0000 C CNN
F 2 "" H 6950 3500 50  0001 C CNN
F 3 "" H 6950 3500 50  0001 C CNN
	1    6950 3500
	-1   0    0    1   
$EndComp
$Comp
L pocket_mixer-rescue:+12V #PWR024
U 1 1
P 6950 2900
F 0 "#PWR024" H 6950 2750 50  0001 C CNN
F 1 "+12V" H 6950 3040 50  0000 C CNN
F 2 "" H 6950 2900 50  0001 C CNN
F 3 "" H 6950 2900 50  0001 C CNN
	1    6950 2900
	1    0    0    -1  
$EndComp
$Comp
L pocket_mixer-rescue:+12V #PWR025
U 1 1
P 6950 1550
F 0 "#PWR025" H 6950 1400 50  0001 C CNN
F 1 "+12V" H 6950 1690 50  0000 C CNN
F 2 "" H 6950 1550 50  0001 C CNN
F 3 "" H 6950 1550 50  0001 C CNN
	1    6950 1550
	1    0    0    -1  
$EndComp
$Comp
L pocket_mixer-rescue:-12V #PWR37
U 1 1
P 6950 2150
F 0 "#PWR37" H 6950 2250 50  0001 C CNN
F 1 "-12V" H 6950 2300 50  0000 C CNN
F 2 "" H 6950 2150 50  0001 C CNN
F 3 "" H 6950 2150 50  0001 C CNN
	1    6950 2150
	-1   0    0    1   
$EndComp
$Comp
L pocket_mixer-rescue:+12V #PWR026
U 1 1
P 4600 1250
F 0 "#PWR026" H 4600 1100 50  0001 C CNN
F 1 "+12V" H 4600 1390 50  0000 C CNN
F 2 "" H 4600 1250 50  0001 C CNN
F 3 "" H 4600 1250 50  0001 C CNN
	1    4600 1250
	1    0    0    -1  
$EndComp
$Comp
L pocket_mixer-rescue:-12V #PWR22
U 1 1
P 4600 1850
F 0 "#PWR22" H 4600 1950 50  0001 C CNN
F 1 "-12V" H 4600 2000 50  0000 C CNN
F 2 "" H 4600 1850 50  0001 C CNN
F 3 "" H 4600 1850 50  0001 C CNN
	1    4600 1850
	-1   0    0    1   
$EndComp
$Comp
L pocket_mixer-rescue:-12V #PWR23
U 1 1
P 4600 3550
F 0 "#PWR23" H 4600 3650 50  0001 C CNN
F 1 "-12V" H 4600 3700 50  0000 C CNN
F 2 "" H 4600 3550 50  0001 C CNN
F 3 "" H 4600 3550 50  0001 C CNN
	1    4600 3550
	1    0    0    -1  
$EndComp
$Comp
L pocket_mixer-rescue:+12V #PWR027
U 1 1
P 4600 4150
F 0 "#PWR027" H 4600 4000 50  0001 C CNN
F 1 "+12V" H 4600 4290 50  0000 C CNN
F 2 "" H 4600 4150 50  0001 C CNN
F 3 "" H 4600 4150 50  0001 C CNN
	1    4600 4150
	-1   0    0    1   
$EndComp
$Comp
L pocket_mixer-rescue:-12V #PWR3
U 1 1
P 2150 5200
F 0 "#PWR3" H 2150 5300 50  0001 C CNN
F 1 "-12V" H 2150 5350 50  0000 C CNN
F 2 "" H 2150 5200 50  0001 C CNN
F 3 "" H 2150 5200 50  0001 C CNN
	1    2150 5200
	1    0    0    -1  
$EndComp
$Comp
L pocket_mixer-rescue:-12V #PWR13
U 1 1
P 3700 5300
F 0 "#PWR13" H 3700 5400 50  0001 C CNN
F 1 "-12V" H 3700 5450 50  0000 C CNN
F 2 "" H 3700 5300 50  0001 C CNN
F 3 "" H 3700 5300 50  0001 C CNN
	1    3700 5300
	1    0    0    -1  
$EndComp
$Comp
L pocket_mixer-rescue:+12V #PWR028
U 1 1
P 3700 5900
F 0 "#PWR028" H 3700 5750 50  0001 C CNN
F 1 "+12V" H 3700 6040 50  0000 C CNN
F 2 "" H 3700 5900 50  0001 C CNN
F 3 "" H 3700 5900 50  0001 C CNN
	1    3700 5900
	-1   0    0    1   
$EndComp
$Comp
L pocket_mixer-rescue:+12V #PWR029
U 1 1
P 2150 5800
F 0 "#PWR029" H 2150 5650 50  0001 C CNN
F 1 "+12V" H 2150 5940 50  0000 C CNN
F 2 "" H 2150 5800 50  0001 C CNN
F 3 "" H 2150 5800 50  0001 C CNN
	1    2150 5800
	-1   0    0    1   
$EndComp
$Comp
L pocket_mixer-rescue:-12V #PWR5
U 1 1
P 2150 6850
F 0 "#PWR5" H 2150 6950 50  0001 C CNN
F 1 "-12V" H 2150 7000 50  0000 C CNN
F 2 "" H 2150 6850 50  0001 C CNN
F 3 "" H 2150 6850 50  0001 C CNN
	1    2150 6850
	1    0    0    -1  
$EndComp
$Comp
L pocket_mixer-rescue:+12V #PWR030
U 1 1
P 2150 7450
F 0 "#PWR030" H 2150 7300 50  0001 C CNN
F 1 "+12V" H 2150 7590 50  0000 C CNN
F 2 "" H 2150 7450 50  0001 C CNN
F 3 "" H 2150 7450 50  0001 C CNN
	1    2150 7450
	-1   0    0    1   
$EndComp
$Comp
L pocket_mixer-rescue:+12V #PWR031
U 1 1
P 3700 7550
F 0 "#PWR031" H 3700 7400 50  0001 C CNN
F 1 "+12V" H 3700 7690 50  0000 C CNN
F 2 "" H 3700 7550 50  0001 C CNN
F 3 "" H 3700 7550 50  0001 C CNN
	1    3700 7550
	-1   0    0    1   
$EndComp
$Comp
L pocket_mixer-rescue:-12V #PWR15
U 1 1
P 3700 6950
F 0 "#PWR15" H 3700 7050 50  0001 C CNN
F 1 "-12V" H 3700 7100 50  0000 C CNN
F 2 "" H 3700 6950 50  0001 C CNN
F 3 "" H 3700 6950 50  0001 C CNN
	1    3700 6950
	1    0    0    -1  
$EndComp
$Comp
L pocket_mixer-rescue:-12V #PWR7
U 1 1
P 2900 4700
F 0 "#PWR7" H 2900 4800 50  0001 C CNN
F 1 "-12V" H 2900 4850 50  0000 C CNN
F 2 "" H 2900 4700 50  0001 C CNN
F 3 "" H 2900 4700 50  0001 C CNN
	1    2900 4700
	1    0    0    -1  
$EndComp
$Comp
L pocket_mixer-rescue:+12V #PWR032
U 1 1
P 3200 4700
F 0 "#PWR032" H 3200 4550 50  0001 C CNN
F 1 "+12V" H 3200 4840 50  0000 C CNN
F 2 "" H 3200 4700 50  0001 C CNN
F 3 "" H 3200 4700 50  0001 C CNN
	1    3200 4700
	1    0    0    -1  
$EndComp
$Comp
L pocket_mixer-rescue:-12V #PWR19
U 1 1
P 4400 4800
F 0 "#PWR19" H 4400 4900 50  0001 C CNN
F 1 "-12V" H 4400 4950 50  0000 C CNN
F 2 "" H 4400 4800 50  0001 C CNN
F 3 "" H 4400 4800 50  0001 C CNN
	1    4400 4800
	1    0    0    -1  
$EndComp
$Comp
L pocket_mixer-rescue:+12V #PWR033
U 1 1
P 4650 4800
F 0 "#PWR033" H 4650 4650 50  0001 C CNN
F 1 "+12V" H 4650 4940 50  0000 C CNN
F 2 "" H 4650 4800 50  0001 C CNN
F 3 "" H 4650 4800 50  0001 C CNN
	1    4650 4800
	1    0    0    -1  
$EndComp
$Comp
L pocket_mixer-rescue:-12V #PWR40
U 1 1
P 7400 1000
F 0 "#PWR40" H 7400 1100 50  0001 C CNN
F 1 "-12V" H 7400 1150 50  0000 C CNN
F 2 "" H 7400 1000 50  0001 C CNN
F 3 "" H 7400 1000 50  0001 C CNN
	1    7400 1000
	1    0    0    -1  
$EndComp
$Comp
L pocket_mixer-rescue:+12V #PWR034
U 1 1
P 7650 1000
F 0 "#PWR034" H 7650 850 50  0001 C CNN
F 1 "+12V" H 7650 1140 50  0000 C CNN
F 2 "" H 7650 1000 50  0001 C CNN
F 3 "" H 7650 1000 50  0001 C CNN
	1    7650 1000
	1    0    0    -1  
$EndComp
$Comp
L pocket_mixer-rescue:+12V #PWR035
U 1 1
P 5450 950
F 0 "#PWR035" H 5450 800 50  0001 C CNN
F 1 "+12V" H 5450 1090 50  0000 C CNN
F 2 "" H 5450 950 50  0001 C CNN
F 3 "" H 5450 950 50  0001 C CNN
	1    5450 950 
	1    0    0    -1  
$EndComp
$Comp
L pocket_mixer-rescue:-12V #PWR27
U 1 1
P 5150 950
F 0 "#PWR27" H 5150 1050 50  0001 C CNN
F 1 "-12V" H 5150 1100 50  0000 C CNN
F 2 "" H 5150 950 50  0001 C CNN
F 3 "" H 5150 950 50  0001 C CNN
	1    5150 950 
	1    0    0    -1  
$EndComp
$Sheet
S 7350 5900 1250 400 
U 59662CCE
F0 "VU Meter" 60
F1 "vu_meter.sch" 60
$EndSheet
Wire Notes Line
	7000 5600 8700 5600
Wire Notes Line
	8700 5600 8700 6450
Wire Notes Line
	8700 6450 7000 6450
Wire Notes Line
	7000 6450 7000 5600
Text Notes 7050 5750 0    60   ~ 0
VU METER
Wire Wire Line
	4400 3150 4400 3750
Wire Wire Line
	5000 3150 5000 3850
Wire Wire Line
	5000 2250 5000 2600
Wire Wire Line
	4400 2250 4400 2600
Wire Wire Line
	1850 4800 1850 5400
Wire Wire Line
	2650 4800 2650 5500
Wire Wire Line
	1850 5400 1950 5400
Wire Wire Line
	2650 5500 2950 5500
Wire Wire Line
	1850 7050 1950 7050
Wire Wire Line
	1850 6450 1850 7050
Wire Wire Line
	2650 6450 2650 7150
Wire Wire Line
	2650 7150 2950 7150
Wire Wire Line
	3450 5500 3500 5500
Wire Wire Line
	3450 4900 3450 5500
Wire Wire Line
	4150 4900 4150 5600
Wire Wire Line
	3450 7150 3500 7150
Wire Wire Line
	3450 6550 3450 7150
Wire Wire Line
	4150 6550 4150 7250
Wire Wire Line
	4150 5600 4300 5600
Wire Wire Line
	5200 5600 5600 5600
Wire Wire Line
	5200 7250 5600 7250
Wire Wire Line
	4150 7250 4300 7250
Wire Wire Line
	8450 3200 8800 3200
Wire Wire Line
	7400 3200 7500 3200
Wire Wire Line
	7400 2450 7500 2450
Wire Wire Line
	8450 2450 8800 2450
$EndSCHEMATC
